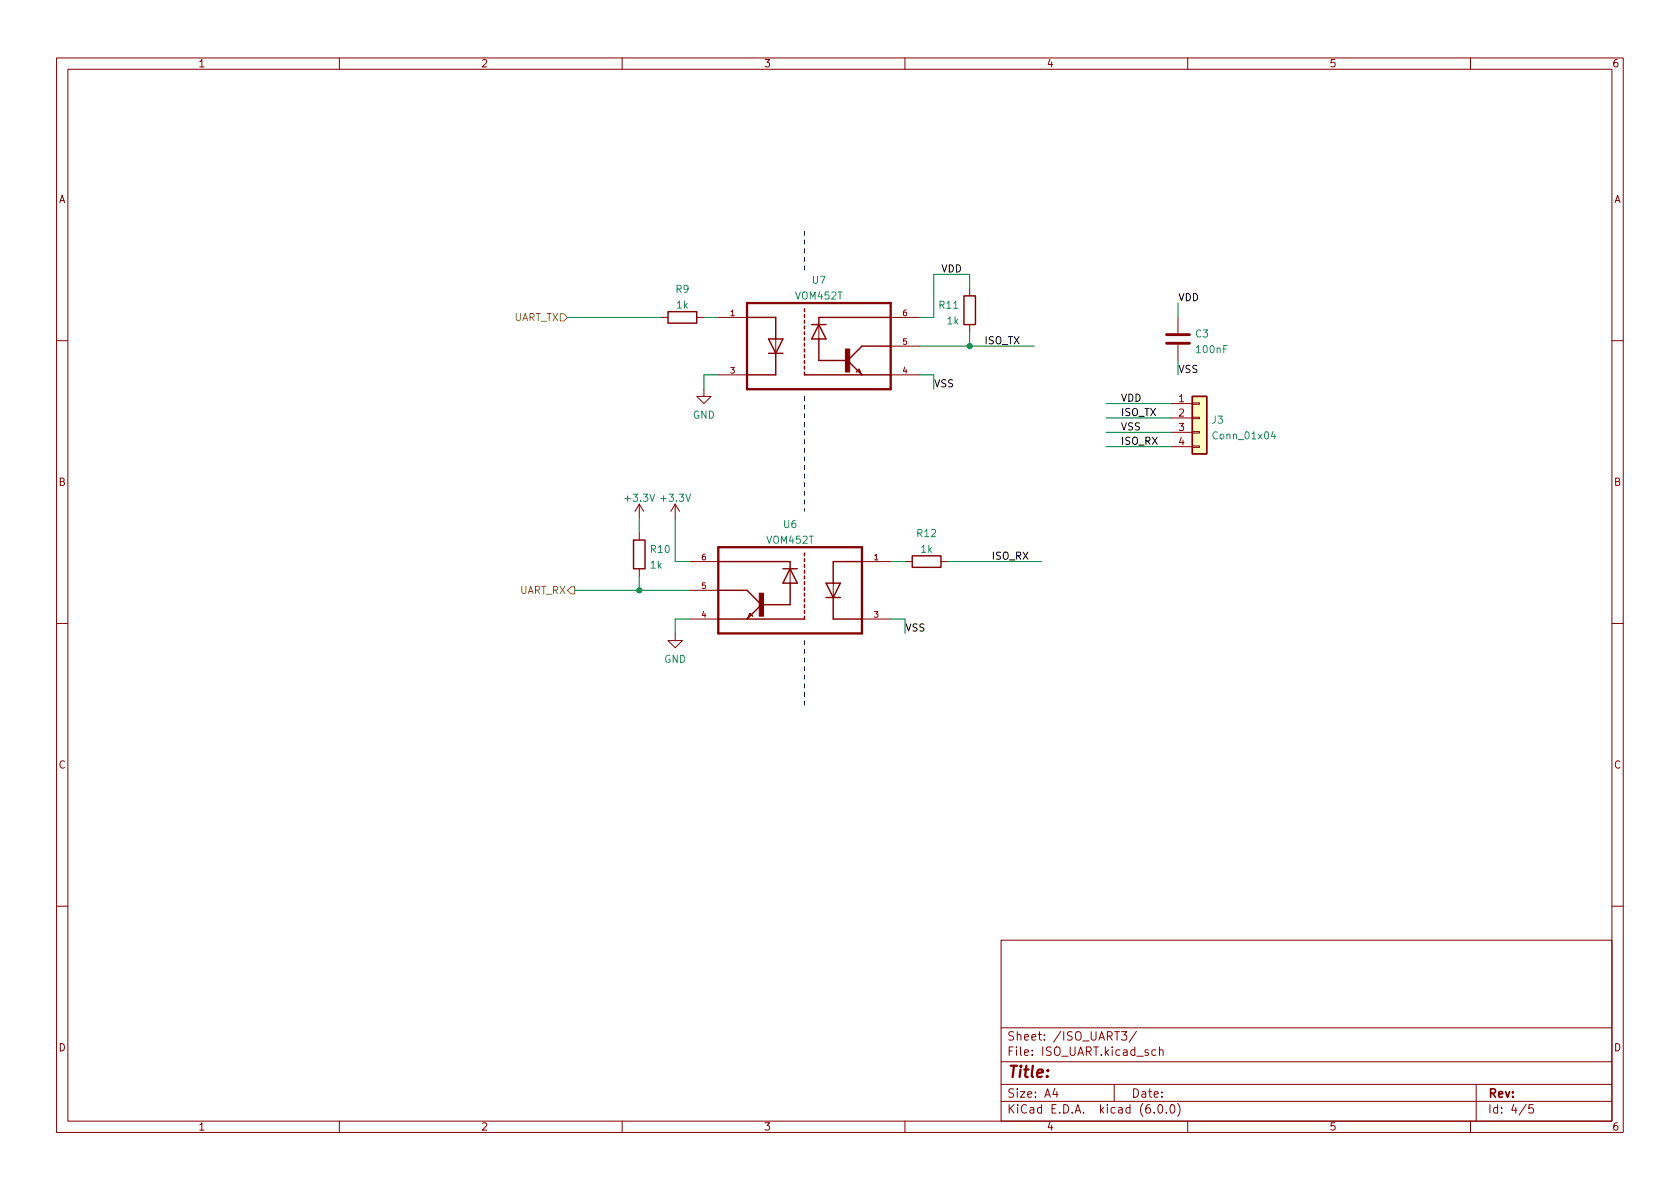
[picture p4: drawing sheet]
<svg xmlns="http://www.w3.org/2000/svg" width="297mm" height="210mm" viewBox="0 0 297 210" stroke-linecap="round" stroke-linejoin="round" font-family="sans-serif">
<g fill="none" stroke="#840000" stroke-width=".18">
<path d="M10 10.2h277v190.1h-277zM12 12.2h273v186.1h-273zM60 10.2v2M110 10.2v2M160 10.2v2M210 10.2v2M260 10.2v2M116.8 56.1h1.3M123.2 56.1h1.3M127 56.1h5.1M137.2 59.9v2.6M144.8 57.4v2.5"/>
<path d="M157.5 56.1h5.1M171.4 51v1.3M171.4 57.4v1.3M208.3 56.1v2.8M10 60.2h2M124.5 68.8v1.3h1.2l-1.2 1.3-1.3-1.3h1.3M127 66.3h5.1M151.4 65.8l.5-.5 .4 .9M157.5 66.3h5.1M157.5 61.2h5.1M207 71.4h3.8M207 73.9h3.8"/>
<path d="M207 76.4h3.8M207 79h3.8M208.3 61v2.7M210.8 78.9h1.3v.2h-1.3zM210.8 76.3h1.3v.3h-1.3zM210.8 73.8h1.3v.2h-1.3zM210.8 71.2h1.3v.3h-1.3zM285 60.2h2M113 89.1l-.7 1.3M113 89.1v2.6M113 94.2v1.3M113 89.1l.8 1.3"/>
<path d="M119.4 89.1l-.8 1.3M119.4 89.1v2.6M119.4 89.1l.7 1.3M121.9 99.3h5.1M152.4 99.3h5.1M160 99.3h1.3M166.4 99.3h1.2M10 110.2h2M113 100.6v1.2M119.4 112v1.3h1.2l-1.2 1.2-1.3-1.2h1.3M121.9 109.5h5.1M121.9 104.4h5.1"/>
<path d="M133.1 109l-.5-.5-.4 .8M139.7 100.6v2.5M147.3 103.1v2.6M152.4 109.5h5.1M285 110.2h2M10 160.2h2M177 166.3h108v32h-108zM285 160.2h2M60 198.3v2M110 198.3v2M160 198.3v2M177 194.8h108"/>
<path d="M177 191.8h108M177 187.8h108M177 181.8h108M186.5 192.5l-.4 1h1M186.9 193v1M197 191.8v3M198.3 182.4h.9l-.5 .6 .4 .1v.7l-.2 .1h-.4l-.2-.1M200.9 182.4l-1.3 1.9M204.1 196.7v.1M204.4 185.7l-.5-.1-.3 .3v.4l.2 .3h.6M204.9 195.4l.2-.1a.81 .81 0 0 1 .6 .7 .81 .81 0 0 1-.3 .8h-.2a.81 .81 0 0 1-.6-.6 .81 .81 0 0 1 .3-.8zM205 185.8l.2-.2 .4 .1v.9"/>
<path d="M205 185.1v1.5M206.2 196.7v.1M207.1 195.4l.1-.1a.81 .81 0 0 1 .6 .7 .81 .81 0 0 1-.3 .8h-.1a.81 .81 0 0 1-.6-.6 .81 .81 0 0 1 .3-.8zM208.2 195.1a1.72 1.72 0 0 1 0 2.3M210 198.3v2M260 198.3v2M261 191.8v6.5M269.9 195.3l-1.3 1.9M271.1 195.3h-.7l-.1 .7 .2-.1 .5 .1 .2 .2-.1 .5-.2 .1-.6-.1"/>
</g>
<g fill="#ffffc2" stroke="#ffffc2" stroke-width=".18">
<path d="M151.4 65.8l.5-.5 .4 .9z"/>
<path d="M132.6 108.5l.5 .5-.9 .3z"/>
<path d="M210.8 70.1h2.6v10.2h-2.6z"/>
</g>
<path d="M132.1 53.6h25.4v15.2h-25.4zM127 96.8h25.4v15.2h-25.4z" fill="none" stroke="#840000" stroke-width=".41"/>
<g fill="none" stroke="#840000" stroke-width=".25">
<path d="M118.1 55.1h5.1v2h-5.1zM132.1 56.1h5.1v3.8M135.9 59.9h2.5l-1.2 2.6zM142.2 54.6v.5M142.2 55.6v.5M142.2 56.6v.5M142.2 57.7v.5M142.2 58.7v.5M142.2 59.7v.5M143.5 57.4h2.5M144.8 57.4l1.2 2.5h-2.5zM144.8 59.9v3.8h5.1"/>
<path d="M157.5 56.1h-12.7v1.3M170.4 52.3h2.1v5.1h-2.1zM135.9 62.5h2.5M137.2 62.5v3.8h-5.1M142.2 65.8v.5h15.3M142.2 60.7v.5M142.2 61.7v.5M142.2 62.7v.5M142.2 63.7v.6M142.2 64.8v.5M149.9 63.7l2.5 2.6M157.5 61.2h-5.1l-2.5 2.5"/>
<path d="M210.8 70.1h2.6v10.2h-2.6zM112 95.5h2v5.1h-2zM127 99.3h12.7v1.3M142.2 97.8v.5M142.2 98.8v.5M142.2 99.8v.5M152.4 99.3h-5.1v3.8M161.3 98.3h5.1v2h-5.1zM127 104.4h5.1l2.5 2.5M134.6 106.9l-2.5 2.6M138.4 100.6h2.6M139.7 100.6l1.3 2.5h-2.6z"/>
<path d="M139.7 103.1v3.8h-5.1M142.2 100.8v.5M142.2 101.8v.6M142.2 102.9v.5M142.2 103.9v.5M142.2 104.9v.5M142.2 105.9v.5M142.2 106.9v.5M142.2 107.9v.6M142.2 109v.5h-15.2M146 105.7h2.6M146 103.1h2.6l-1.3 2.6z"/>
<path d="M147.3 105.7v3.8h5.1"/>
</g>
<g fill="#840000" stroke="#840000" stroke-width=".18">
<path d="M149.5 61.7h.7v4.1h-.7z"/>
<path d="M134.2 104.9h.8v4.1h-.8z"/>
</g>
<path d="M206.2 59.2h4.1M206.2 60.7h4.1" fill="none" stroke="#840000" stroke-width=".51"/>
<path d="M225.1 76.3l-.3 .9h.8M225.4 76.8v.8" fill="none" stroke="#008484" stroke-width=".18"/>
<path d="M99.1 55.5h.6l.6 .6-.6 .7h-.6zM101 103.8h.6v1.2h-.6l-.7-.6z" fill="none" stroke="#848400" stroke-width=".18"/>
<path d="M142.2 40.9v7.6M142.2 70.1v20.3M142.2 113.3v11.4" fill="none" stroke="#0000c2" stroke-width=".18" stroke-dasharray=".8 .8"/>
<g fill="none" stroke="#008400" stroke-width=".18">
<path d="M100.3 56.1h16.5M124.5 56.1h2.5M171.4 51v-2.5h-6.3v7.6h-2.5M171.4 58.7v2.5M208.3 53.6v2.5M127 66.3h-2.5v2.5M162.6 66.3h2.5v2.5M162.6 61.2h20.3M195.6 73.9h11.4M195.6 76.4h11.4M195.6 79h11.4M195.6 71.4h11.4"/>
<path d="M208.3 63.7v2.6M113 91.7v2.5M119.4 91.7v7.6h2.5M157.5 99.3h2.5M167.6 99.3h16.5M101.6 104.4h20.3M113 101.8v2.6M121.9 109.5h-2.5v2.5M157.5 109.5h2.5v2.5"/>
</g>
<g fill="#008400" stroke="#008400" stroke-width=".18">
<circle cx="113" cy="104.4" r=".46"/>
<circle cx="171.4" cy="61.2" r=".46"/>
</g>
<text font-size="2.8" fill="#840000" x="178" y="190.6">Title:</text>
<g font-size="2.1" fill="#840000">
<text x="178" y="184">Sheet: /ISO_UART3/</text>
<text x="178" y="186.7">File: ISO_UART.kicad_sch</text>
<text x="178" y="196.9">KiCad E.D.A. kicad (6.0.0)</text>
<text x="178" y="194.1">Size: A4</text>
<text x="200" y="194.1">Date:</text>
<text x="263" y="194.1">Rev:</text>
<text x="263" y="196.9">Id: 4/5</text>
</g>
<g font-size="1.8" fill="#840000">
<text x="35" y="11.9">1</text>
<text x="85" y="11.9">2</text>
<text x="135" y="11.9">3</text>
<text x="185" y="11.9">4</text>
<text x="235" y="11.9">5</text>
<text x="285" y="11.9">6</text>
<text x="10.3" y="35.9">A</text>
<text x="285.3" y="35.9">A</text>
<text x="208.4" y="71.1">1</text>
<text x="208.4" y="73.7">2</text>
<text x="208.4" y="76.2">3</text>
<text x="208.4" y="78.7">4</text>
<text x="10.3" y="85.9">B</text>
<text x="285.3" y="85.9">B</text>
<text x="10.3" y="135.9">C</text>
<text x="285.3" y="135.9">C</text>
<text x="10.3" y="185.9">D</text>
<text x="285.3" y="185.9">D</text>
<text x="35" y="199.9">1</text>
<text x="85" y="199.9">2</text>
<text x="135" y="199.9">3</text>
<text x="185" y="199.9">4</text>
<text x="235" y="199.9">5</text>
<text x="285" y="199.9">6</text>
</g>
<g font-size="1.8" fill="#008484">
<text x="119.5" y="51.8">R9</text>
<text x="140.7" y="53">VOM452T</text>
<text x="143.6" y="50.2">U7</text>
<text x="119.7" y="54.6">1k</text>
<text x="166.1" y="54.6">R11</text>
<text x="167.5" y="57.4">1k</text>
<text x="211.4" y="59.7">C3</text>
<text x="211.7" y="62.4">100nF</text>
<text x="122.5" y="74">GND</text>
<text x="214.3" y="74.9">J3</text>
<text x="214.8" y="77.7">Conn_01x04</text>
<text x="110.7" y="88.7">+3.3V</text>
<text x="117" y="88.7">+3.3V</text>
<text x="138.6" y="93.4">U6</text>
<text x="162.2" y="95">R12</text>
<text x="115" y="100.5">1k</text>
<text x="115.1" y="97.8">R10</text>
<text x="135.7" y="96.1">VOM452T</text>
<text x="162.8" y="97.7">1k</text>
<text x="117.4" y="117.2">GND</text>
</g>
<g font-size="1.8">
<text x="166.4" y="48.2">VDD</text>
<text x="208.3" y="53.2">VDD</text>
<text x="174" y="60.9">ISO_TX</text>
<text x="208.3" y="65.9">VSS</text>
<text x="165.1" y="68.5">VSS</text>
<text x="198.1" y="71">VDD</text>
<text x="198.1" y="76.1">VSS</text>
<text x="198.1" y="73.6">ISO_TX</text>
<text x="198.1" y="78.6">ISO_RX</text>
<text x="175.3" y="99">ISO_RX</text>
<text x="160" y="111.7">VSS</text>
</g>
<g font-size="1.8" fill="#848400">
<text x="90.7" y="56.8">UART_TX</text>
<text x="91.8" y="105">UART_RX</text>
</g>
<g font-size="1.4" fill="#840000">
<text x="129.1" y="55.9">1</text>
<text x="159.6" y="55.9">6</text>
<text x="159.6" y="61">5</text>
<text x="129.1" y="66">3</text>
<text x="159.6" y="66">4</text>
<text x="124.1" y="99.1">6</text>
<text x="154.5" y="99.1">1</text>
<text x="124.1" y="104.1">5</text>
<text x="124.1" y="109.2">4</text>
<text x="154.5" y="109.2">3</text>
</g>
</svg>
